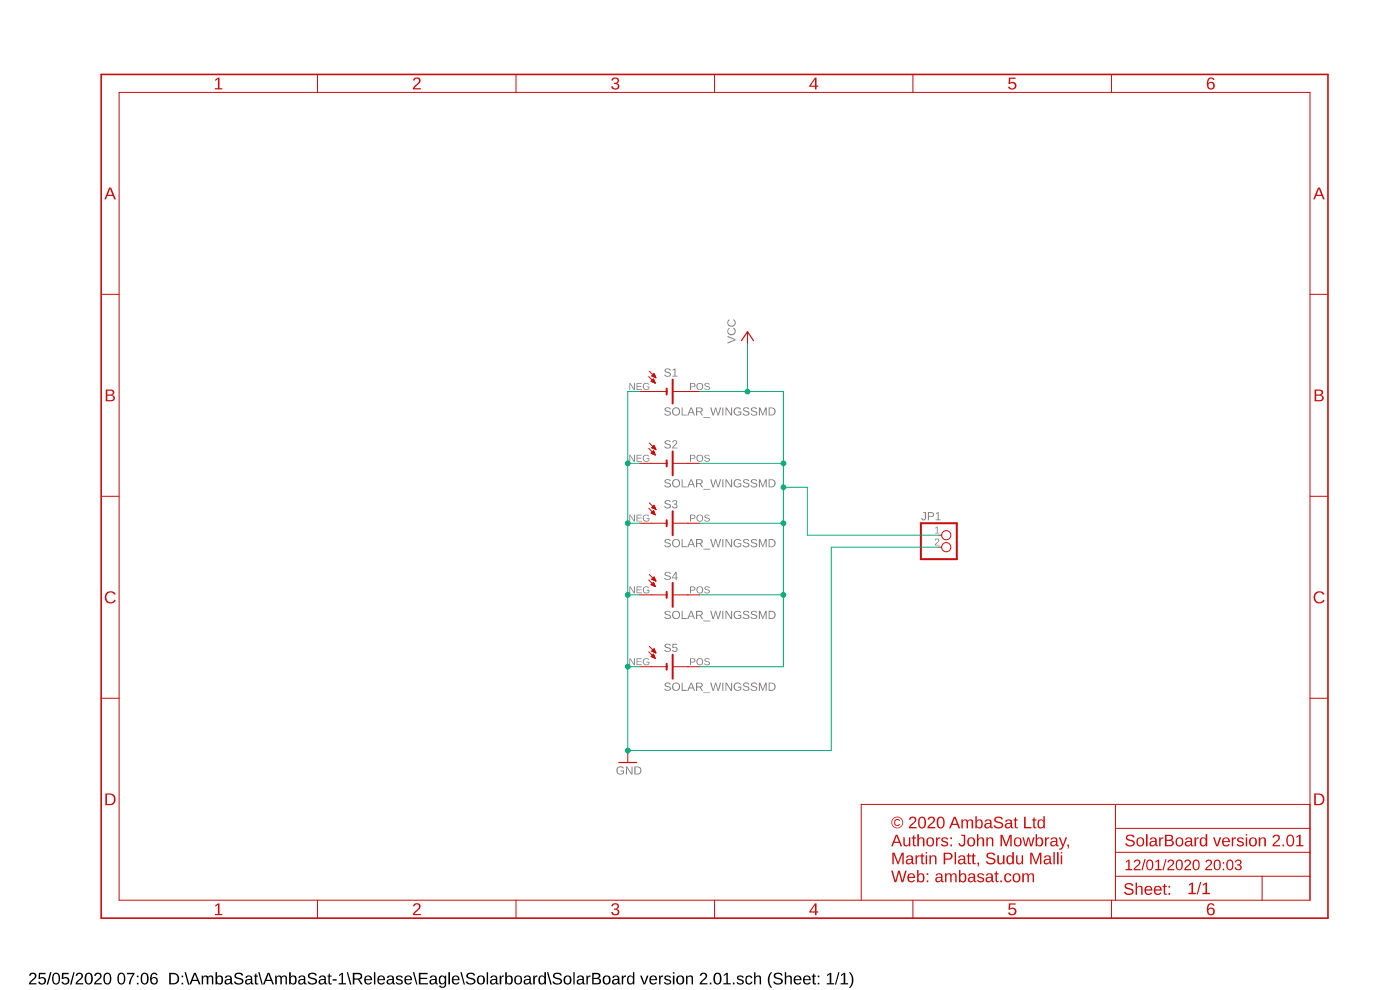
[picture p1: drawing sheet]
<?xml version="1.0" encoding="utf-8"?>
<!DOCTYPE eagle SYSTEM "eagle.dtd">
<eagle version="7.6.0">
<drawing>
<settings>
<setting alwaysvectorfont="no"/>
<setting verticaltext="up"/>
</settings>
<grid distance="0.1" unitdist="inch" unit="inch" style="lines" multiple="1" display="no" altdistance="0.01" altunitdist="inch" altunit="inch"/>
<schematic xreflabel="%F%N/%S.%C%R" xrefpart="/%S.%C%R">
<libraries>
<library name="trisolx-ks">
<symbols>
<symbol name="SOLAR">
<wire x1="-1.905" y1="0.635" x2="-1.905" y2="0" width="0.4064" layer="94"/>
<wire x1="-1.905" y1="0" x2="-1.905" y2="-0.635" width="0.4064" layer="94"/>
<wire x1="-0.635" y1="2.54" x2="-0.635" y2="-2.54" width="0.4064" layer="94"/>
<wire x1="-5.08" y1="0" x2="-1.905" y2="0" width="0.1524" layer="94"/>
<wire x1="-0.508" y1="0" x2="2.667" y2="0" width="0.1524" layer="94"/>
<wire x1="-5.588" y1="4.318" x2="-4.191" y2="2.921" width="0.1524" layer="94"/>
<wire x1="-5.715" y1="3.175" x2="-4.318" y2="1.778" width="0.1524" layer="94"/>
<text x="-2.54" y="3.175" size="1.778" layer="95">&gt;NAME</text>
<text x="-2.54" y="-5.08" size="1.778" layer="96">&gt;VALUE</text>
<pin name="NEG" x="-7.62" y="0" visible="pad" length="short"/>
<pin name="POS" x="5.08" y="0" visible="pad" length="short" rot="R180"/>
<polygon width="0.1524" layer="94">
<vertex x="-4.191" y="2.921"/>
<vertex x="-4.572" y="3.81"/>
<vertex x="-5.08" y="3.302"/>
</polygon>
<polygon width="0.1524" layer="94">
<vertex x="-4.318" y="1.778"/>
<vertex x="-4.699" y="2.667"/>
<vertex x="-5.207" y="2.159"/>
</polygon>
</symbol>
</symbols>
<devicesets>
<deviceset name="SOLAR_WINGS" prefix="S">
<gates>
<gate name="G$1" symbol="SOLAR" x="0" y="0"/>
</gates>
<devices>
<device name="" package="SOLAR_WINGS">
<connects>
<connect gate="G$1" pin="NEG" pad="NEG"/>
<connect gate="G$1" pin="POS" pad="POS"/>
</connects>
<technologies>
<technology name=""/>
</technologies>
</device>
<device name="SMD" package="SOLAR_WINGS_SMD">
<connects>
<connect gate="G$1" pin="NEG" pad="NEG"/>
<connect gate="G$1" pin="POS" pad="POS"/>
</connects>
<technologies>
<technology name=""/>
</technologies>
</device>
</devices>
</deviceset>
</devicesets>
</library>
<library name="pinhead">
<symbols>
<symbol name="PINHD2">
<wire x1="-6.35" y1="-2.54" x2="1.27" y2="-2.54" width="0.4064" layer="94"/>
<wire x1="1.27" y1="-2.54" x2="1.27" y2="5.08" width="0.4064" layer="94"/>
<wire x1="1.27" y1="5.08" x2="-6.35" y2="5.08" width="0.4064" layer="94"/>
<wire x1="-6.35" y1="5.08" x2="-6.35" y2="-2.54" width="0.4064" layer="94"/>
<text x="-6.35" y="5.715" size="1.778" layer="95">&gt;NAME</text>
<text x="-6.35" y="-5.08" size="1.778" layer="96">&gt;VALUE</text>
<pin name="1" x="-2.54" y="2.54" visible="pad" length="short" direction="pas" function="dot"/>
<pin name="2" x="-2.54" y="0" visible="pad" length="short" direction="pas" function="dot"/>
</symbol>
</symbols>
<devicesets>
<deviceset name="PINHD-1X2" prefix="JP" uservalue="yes">
<gates>
<gate name="G$1" symbol="PINHD2" x="0" y="0"/>
</gates>
<devices>
<device name="" package="1X02">
<connects>
<connect gate="G$1" pin="1" pad="1"/>
<connect gate="G$1" pin="2" pad="2"/>
</connects>
<technologies>
<technology name=""/>
</technologies>
</device>
<device name="/90" package="1X02/90">
<connects>
<connect gate="G$1" pin="1" pad="1"/>
<connect gate="G$1" pin="2" pad="2"/>
</connects>
<technologies>
<technology name=""/>
</technologies>
</device>
</devices>
</deviceset>
</devicesets>
</library>
<library name="supply1">
<symbols>
<symbol name="VCC">
<wire x1="1.27" y1="-1.905" x2="0" y2="0" width="0.254" layer="94"/>
<wire x1="0" y1="0" x2="-1.27" y2="-1.905" width="0.254" layer="94"/>
<text x="-2.54" y="-2.54" size="1.778" layer="96" rot="R90">&gt;VALUE</text>
<pin name="VCC" x="0" y="-2.54" visible="off" length="short" direction="sup" rot="R90"/>
</symbol>
<symbol name="GND">
<wire x1="-1.905" y1="0" x2="1.905" y2="0" width="0.254" layer="94"/>
<text x="-2.54" y="-2.54" size="1.778" layer="96">&gt;VALUE</text>
<pin name="GND" x="0" y="2.54" visible="off" length="short" direction="sup" rot="R270"/>
</symbol>
</symbols>
<devicesets>
<deviceset name="VCC" prefix="P+">
<gates>
<gate name="VCC" symbol="VCC" x="0" y="0"/>
</gates>
<devices>
<device name="">
<technologies>
<technology name=""/>
</technologies>
</device>
</devices>
</deviceset>
<deviceset name="GND" prefix="GND">
<gates>
<gate name="1" symbol="GND" x="0" y="0"/>
</gates>
<devices>
<device name="">
<technologies>
<technology name=""/>
</technologies>
</device>
</devices>
</deviceset>
</devicesets>
</library>
</libraries>
<attributes>
</attributes>
<variantdefs>
</variantdefs>
<classes>
<class number="0" name="default" width="0" drill="0">
</class>
</classes>
<parts>
<part name="S1" library="trisolx-ks" deviceset="SOLAR_WINGS" device="SMD"/>
<part name="S2" library="trisolx-ks" deviceset="SOLAR_WINGS" device="SMD"/>
<part name="S3" library="trisolx-ks" deviceset="SOLAR_WINGS" device="SMD"/>
<part name="S4" library="trisolx-ks" deviceset="SOLAR_WINGS" device="SMD"/>
<part name="S5" library="trisolx-ks" deviceset="SOLAR_WINGS" device="SMD"/>
<part name="JP1" library="pinhead" deviceset="PINHD-1X2" device=""/>
<part name="P+1" library="supply1" deviceset="VCC" device=""/>
<part name="GND1" library="supply1" deviceset="GND" device=""/>
</parts>
<sheets>
<sheet>
<plain>
</plain>
<instances>
<instance part="S1" gate="G$1" x="17.78" y="81.28"/>
<instance part="S2" gate="G$1" x="17.78" y="66.04"/>
<instance part="S3" gate="G$1" x="17.78" y="53.34"/>
<instance part="S4" gate="G$1" x="17.78" y="38.1"/>
<instance part="S5" gate="G$1" x="17.78" y="22.86"/>
<instance part="JP1" gate="G$1" x="76.2" y="48.26"/>
<instance part="P+1" gate="VCC" x="33.02" y="93.98"/>
<instance part="GND1" gate="1" x="7.62" y="2.54"/>
</instances>
<busses>
</busses>
<nets>
<net name="GND" class="0">
<segment>
<pinref part="S1" gate="G$1" pin="NEG"/>
<pinref part="GND1" gate="1" pin="GND"/>
<wire x1="10.16" y1="81.28" x2="7.62" y2="81.28" width="0.1524" layer="91"/>
<wire x1="7.62" y1="81.28" x2="7.62" y2="66.04" width="0.1524" layer="91"/>
<pinref part="S5" gate="G$1" pin="NEG"/>
<wire x1="7.62" y1="66.04" x2="7.62" y2="53.34" width="0.1524" layer="91"/>
<wire x1="7.62" y1="53.34" x2="7.62" y2="38.1" width="0.1524" layer="91"/>
<wire x1="7.62" y1="38.1" x2="7.62" y2="22.86" width="0.1524" layer="91"/>
<wire x1="7.62" y1="22.86" x2="7.62" y2="5.08" width="0.1524" layer="91"/>
<wire x1="10.16" y1="22.86" x2="7.62" y2="22.86" width="0.1524" layer="91"/>
<junction x="7.62" y="22.86"/>
<pinref part="S4" gate="G$1" pin="NEG"/>
<wire x1="10.16" y1="38.1" x2="7.62" y2="38.1" width="0.1524" layer="91"/>
<junction x="7.62" y="38.1"/>
<pinref part="S3" gate="G$1" pin="NEG"/>
<wire x1="10.16" y1="53.34" x2="7.62" y2="53.34" width="0.1524" layer="91"/>
<junction x="7.62" y="53.34"/>
<pinref part="S2" gate="G$1" pin="NEG"/>
<wire x1="10.16" y1="66.04" x2="7.62" y2="66.04" width="0.1524" layer="91"/>
<junction x="7.62" y="66.04"/>
<pinref part="JP1" gate="G$1" pin="2"/>
<wire x1="73.66" y1="48.26" x2="50.8" y2="48.26" width="0.1524" layer="91"/>
<wire x1="50.8" y1="48.26" x2="50.8" y2="5.08" width="0.1524" layer="91"/>
<wire x1="50.8" y1="5.08" x2="7.62" y2="5.08" width="0.1524" layer="91"/>
<junction x="7.62" y="5.08"/>
</segment>
</net>
<net name="VCC" class="0">
<segment>
<pinref part="S1" gate="G$1" pin="POS"/>
<wire x1="22.86" y1="81.28" x2="33.02" y2="81.28" width="0.1524" layer="91"/>
<wire x1="33.02" y1="81.28" x2="40.64" y2="81.28" width="0.1524" layer="91"/>
<wire x1="40.64" y1="81.28" x2="40.64" y2="66.04" width="0.1524" layer="91"/>
<pinref part="S5" gate="G$1" pin="POS"/>
<wire x1="40.64" y1="66.04" x2="40.64" y2="60.96" width="0.1524" layer="91"/>
<wire x1="40.64" y1="60.96" x2="40.64" y2="53.34" width="0.1524" layer="91"/>
<wire x1="40.64" y1="53.34" x2="40.64" y2="38.1" width="0.1524" layer="91"/>
<wire x1="40.64" y1="38.1" x2="40.64" y2="22.86" width="0.1524" layer="91"/>
<wire x1="40.64" y1="22.86" x2="22.86" y2="22.86" width="0.1524" layer="91"/>
<pinref part="S2" gate="G$1" pin="POS"/>
<wire x1="22.86" y1="66.04" x2="40.64" y2="66.04" width="0.1524" layer="91"/>
<junction x="40.64" y="66.04"/>
<pinref part="S3" gate="G$1" pin="POS"/>
<wire x1="22.86" y1="53.34" x2="40.64" y2="53.34" width="0.1524" layer="91"/>
<junction x="40.64" y="53.34"/>
<pinref part="S4" gate="G$1" pin="POS"/>
<wire x1="22.86" y1="38.1" x2="40.64" y2="38.1" width="0.1524" layer="91"/>
<junction x="40.64" y="38.1"/>
<pinref part="P+1" gate="VCC" pin="VCC"/>
<wire x1="33.02" y1="91.44" x2="33.02" y2="81.28" width="0.1524" layer="91"/>
<junction x="33.02" y="81.28"/>
<pinref part="JP1" gate="G$1" pin="1"/>
<wire x1="73.66" y1="50.8" x2="45.72" y2="50.8" width="0.1524" layer="91"/>
<wire x1="45.72" y1="50.8" x2="45.72" y2="60.96" width="0.1524" layer="91"/>
<wire x1="45.72" y1="60.96" x2="40.64" y2="60.96" width="0.1524" layer="91"/>
<junction x="40.64" y="60.96"/>
</segment>
</net>
</nets>
</sheet>
</sheets>
</schematic>
</drawing>
</eagle>
